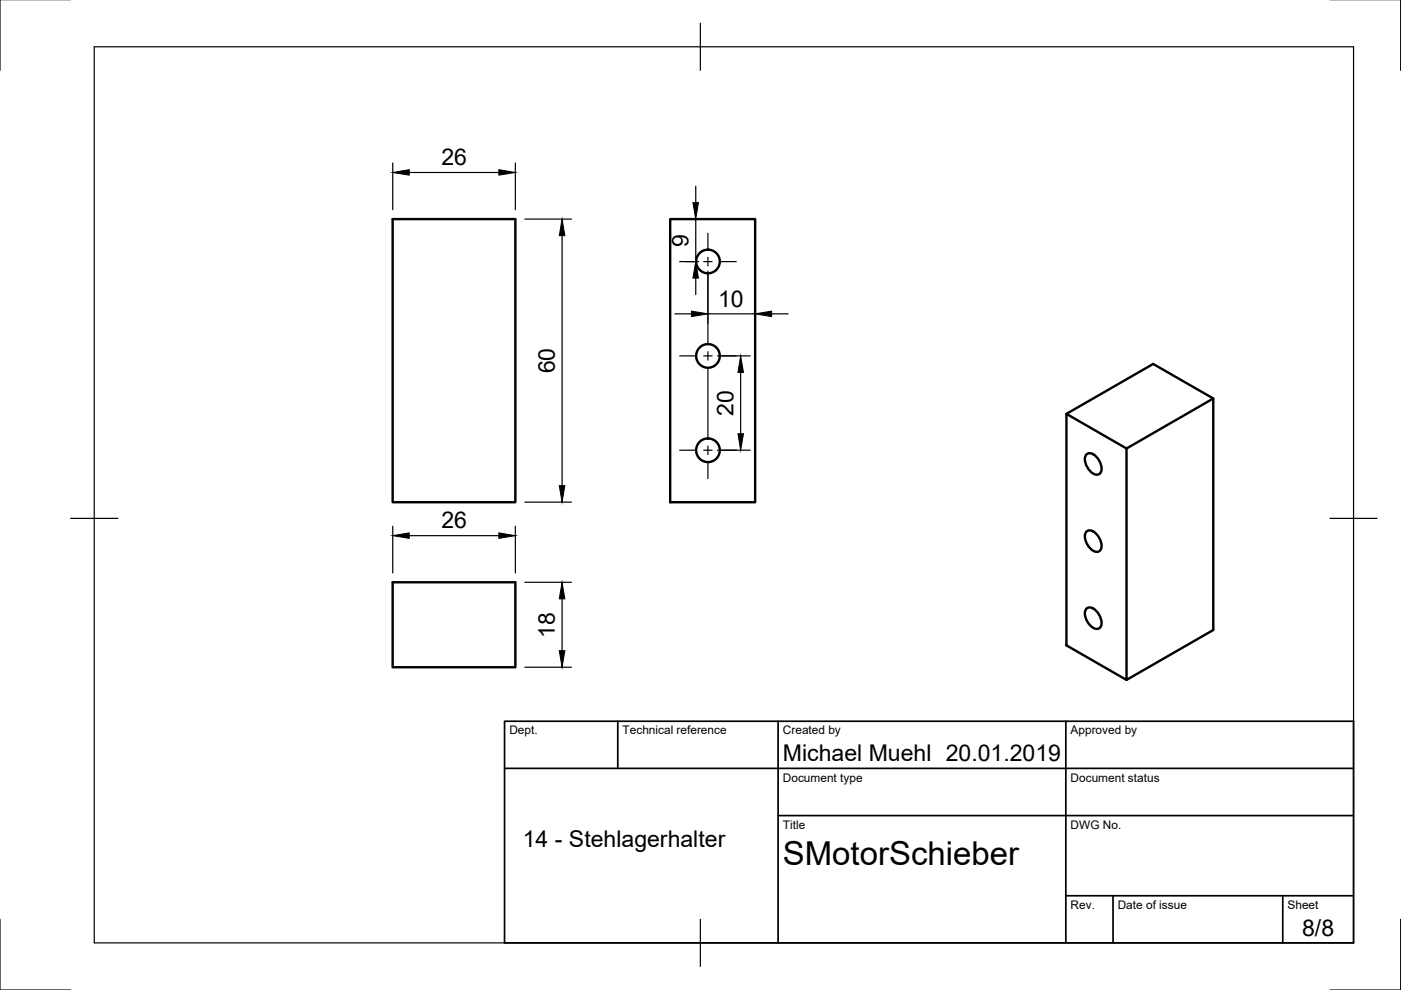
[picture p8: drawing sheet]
<svg xmlns="http://www.w3.org/2000/svg" width="297mm" height="210mm" viewBox="0 0 297 210" stroke-linecap="round" stroke-linejoin="round" font-family="sans-serif">
<!-- layer: Sichtbar -->
<g fill="none" stroke="#000" stroke-width=".51">
<path d="M83.2 46.5h26.1v60h-26.1zM142.1 46.5h18v60h-18zM226.1 87.7l12.7 7.4v49.1l-12.7-7.4zM226.1 87.7l18.4-10.5 12.7 7.3v49.1l-18.4 10.6M230.3 96.4a1.26 1.26 0 0 1 2 .3 3.3 3.3 0 0 1 1 3.6 1.26 1.26 0 0 1-2-.2 3.3 3.3 0 0 1-1-3.7zM257.2 84.5l-18.4 10.6M230.3 112.8a1.26 1.26 0 0 1 2 .2 3.3 3.3 0 0 1 1 3.6 1.26 1.26 0 0 1-2-.2 3.3 3.3 0 0 1-1-3.6zM83.2 123.5h26.1v18h-26.1zM230.3 129.2a1.26 1.26 0 0 1 2 .2 3.3 3.3 0 0 1 1 3.6 1.26 1.26 0 0 1-2-.2 3.3 3.3 0 0 1-1-3.6z"/>
<circle cx="150.1" cy="55.4" r="2.51"/>
<circle cx="150.1" cy="75.5" r="2.51"/>
<circle cx="150.1" cy="95.5" r="2.51"/>
</g>
<!-- layer: Border -->
<path d="M0 -.1v15M297 -.1v15M20 9.9h267v190h-267zM148.5 4.9v10M15 109.9h10M282 109.9h10M0 194.9v15h15M148.5 194.9v10M297 194.9v15h-15" fill="none" stroke="#000" stroke-width=".25"/>
<!-- layer: TitleBlock -->
<path d="M107 152.9h180v47h-180zM131 152.9v10M165 152.9v47M226 152.9v47M107 162.9h180M165 172.9h122M226 189.9h61M236 189.9v10M272 189.9v10" fill="none" stroke="#000" stroke-width=".36"/>
<!-- layer: Center Lines -->
<g fill="none" stroke="#000" stroke-width=".25">
<path d="M144.1 55.5h3.3M149.2 55.5h1.8M150.1 49.5v3.3M150.1 54.6v1.8M150.1 58.1v14.7M152.8 55.5h3.3M144.1 75.5h3.3M149.2 75.5h1.8M150.1 74.6v1.8M150.1 78.1v14.7M152.8 75.5h3.3M144.1 95.5h3.3"/>
<path d="M149.2 95.5h1.8M150.1 94.6v1.8M150.1 98.1v3.4M152.8 95.5h3.3"/>
</g>
<!-- layer: Dimensions -->
<g fill="none" stroke="#000" stroke-width=".25">
<path d="M83.3 34.6v9.9M86.8 36.6h19M109.3 34.6v9.9M147.5 39.5v3.5M111.3 46.5h9.9M119.2 50v53M145.5 55.5h2.6M147.5 46.5v9M147.5 59v3.5M150.1 57.5v11.1M143.1 66.5h3.5M150.1 66.5h10"/>
<path d="M152.1 75.5h6.9M157 79v13M163.6 66.5h3.5M152.1 95.5h6.9M83.3 111.6v9.9M86.8 113.6h19M109.3 111.6v9.9M111.3 106.5h9.9M111.3 123.5h9.9M119.2 127v11M111.3 141.5h9.9"/>
</g>
<g fill="#000" stroke="#000" stroke-width=".21">
<path d="M83.3 36.6l3.5-.6v1.1zM105.8 36l3.5 .6-3.5 .5zM119.2 46.5l.6 3.5h-1.2zM147.5 55.5l.6 3.5h-1.2zM146.9 43h1.2l-.6 3.5zM146.6 66l3.5 .5-3.5 .6zM157 75.5l.6 3.5h-1.1zM160.1 66.5l3.5-.5v1.1zM156.5 92h1.1l-.6 3.5zM83.3 113.6l3.5-.6v1.1zM105.8 113l3.5 .6-3.5 .5zM118.6 103h1.2l-.6 3.5z"/>
<path d="M119.2 123.5l.6 3.5h-1.2zM118.6 138h1.2l-.6 3.5z"/>
</g>
<text font-size="7" x="166" y="183.4">SMotorSchieber</text>
<g font-size="4.9">
<text x="93.6" y="35">26</text>
<text x="145.9" y="52.3" transform="rotate(-90 145.9 52.3)">9</text>
<text x="152.2" y="65">10</text>
<text x="117.6" y="79.2" transform="rotate(-90 117.6 79.2)">60</text>
<text x="155.5" y="88.1" transform="rotate(-90 155.5 88.1)">20</text>
<text x="93.6" y="112">26</text>
<text x="117.6" y="135.3" transform="rotate(-90 117.6 135.3)">18</text>
<text x="166" y="161.4">Michael Muehl 20.01.2019</text>
<text x="110.8" y="179.6">14 - Stehlagerhalter</text>
<text x="276.1" y="198.6">8/8</text>
</g>
<g font-size="2.5">
<text x="108" y="155.7">Dept.</text>
<text x="132" y="155.7">Technical reference</text>
<text x="166" y="155.7">Created by</text>
<text x="227" y="155.7">Approved by</text>
<text x="166" y="165.7">Document type</text>
<text x="227" y="165.7">Document status</text>
<text x="166" y="175.7">Title</text>
<text x="227" y="175.7">DWG No.</text>
<text x="227" y="192.7">Rev.</text>
<text x="237" y="192.7">Date of issue</text>
<text x="273" y="192.7">Sheet</text>
</g>
</svg>
